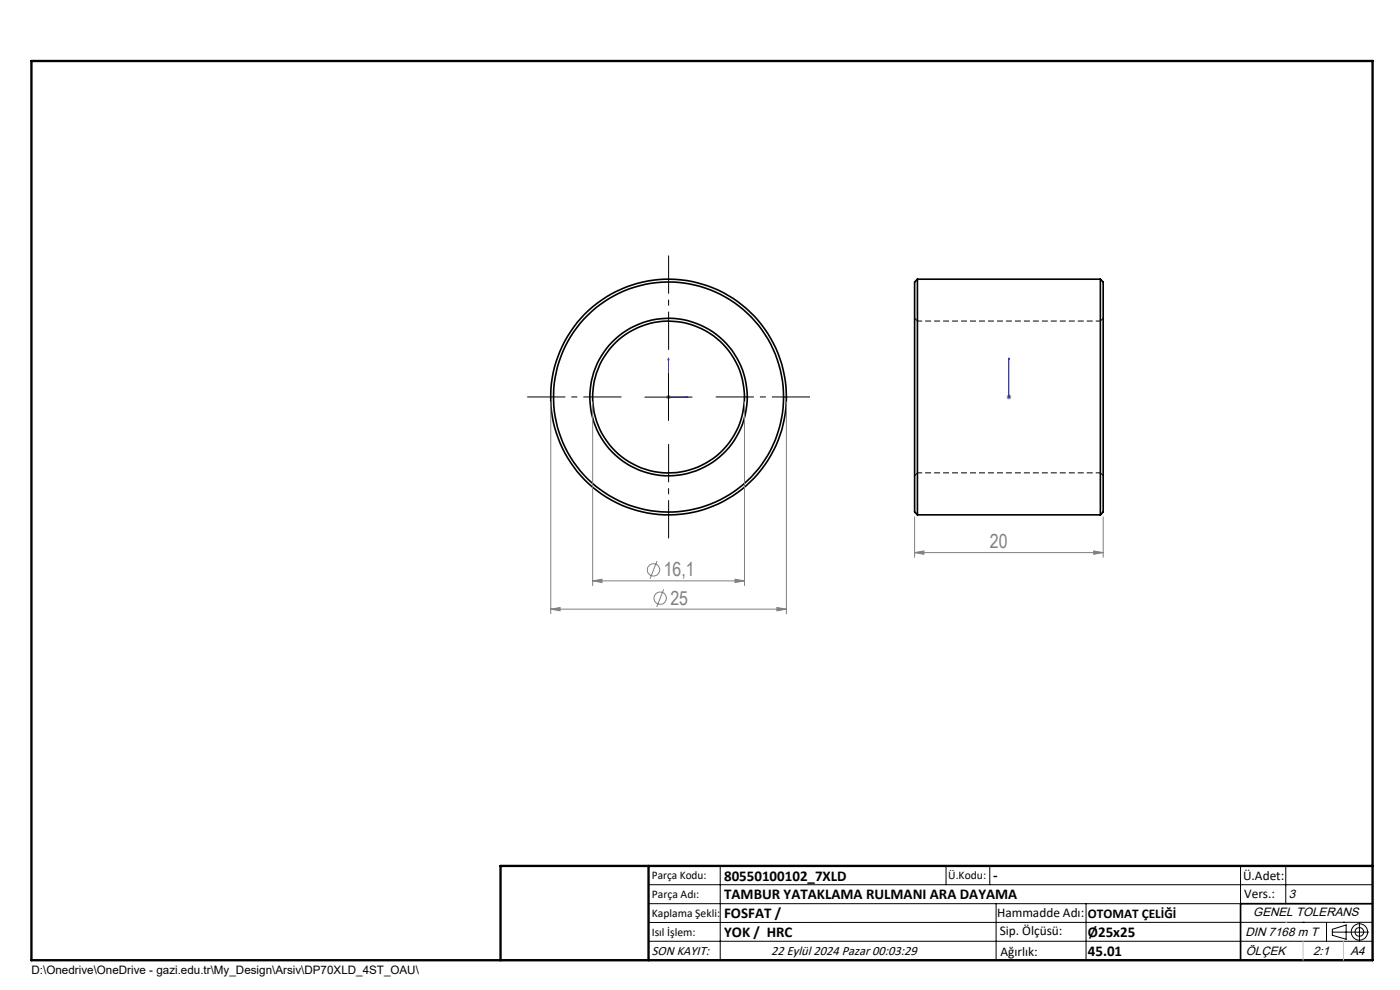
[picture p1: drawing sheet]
<svg xmlns="http://www.w3.org/2000/svg" width="297mm" height="210mm" viewBox="0 0 297 210" stroke-linecap="round" stroke-linejoin="round" font-family="sans-serif">
<g fill="none" stroke="#000" stroke-width=".35">
<path d="M194.6 59.2v50M194.6 59.2l-.6 .6v48.8l.6 .6M194.6 59.2h38.8M233.4 59.2v50M233.4 59.2l.6 .6v48.8l-.6 .6M194.6 109.2h38.8M291.2 191.7h-28v12M106.2 203.7h185"/>
<circle cx="141.8" cy="84.2" r="25"/>
<circle cx="141.8" cy="84.2" r="24.4"/>
<circle cx="141.8" cy="84.2" r="16.7"/>
<circle cx="141.8" cy="84.2" r="16.1"/>
</g>
<path d="M194.6 68.1l-.6-.6M234 67.5l-.6 .6M194 100.9l.6-.6M233.4 100.3l.6 .6" fill="none" stroke="#000" stroke-width=".21" stroke-dasharray="1.3 .6" stroke-dashoffset=".4" stroke-linecap="butt"/>
<path d="M233.4 68.1h-38.8M194.6 100.3h38.8" fill="none" stroke="#000" stroke-width=".21" stroke-dasharray="1.3 .6" stroke-dashoffset=".3" stroke-linecap="butt"/>
<g fill="none" stroke="#808080" stroke-width=".21">
<path d="M116.8 85.2v45M125.7 85.2v39M141.3 84.2h1M141.5 83.9l.7 .7M141.8 83.7v1M142.2 83.9l-.7 .7M157.9 85.2v39M166.8 85.2v45M213.5 84.2h1M213.7 83.9l.7 .7M214 83.7v1M214.4 83.9l-.7 .7"/>
<path d="M139.4 119l-1.5 3.8M194 117.2l2-.3v.7zM194 109.6v8.6M194 117.2h40M232 116.9l2 .3-2 .4zM234 109.6v8.6M116.8 129.2l2-.3v.7zM116.8 129.2h50M125.7 123.2l2-.3v.7zM125.7 123.2h32.2M140.8 125l-1.5 3.8M155.9 122.9l2 .3-2 .4z"/>
<path d="M164.8 128.9l2 .3-2 .4z"/>
<circle cx="138.6" cy="120.9" r="1.31"/>
<circle cx="140" cy="126.9" r="1.31"/>
</g>
<g fill="none" stroke="#000" stroke-width=".21">
<path d="M141.8 79.2v10M136.8 84.2h10M137.6 187.7h153.6M137.6 191.7h153.6M137.6 199.7h153.6M152.8 183.7v20M200.7 183.7v4M210 183.7v4M211.3 191.7v12M230.4 191.7v12M263.2 183.7v20M272.8 183.7v8"/>
<path d="M276.4 195.6h.1M281.4 195.6v4.1M282.6 197.7h7.8M282.6 197.1l3-.9v3l-3-.8zM285 195.6h.1M288.4 195.8v3.8M291.2 195.6l-153.6 .1"/>
<circle cx="288.4" cy="197.7" r="1.74"/>
<circle cx="288.4" cy="197.7" r=".93"/>
</g>
<path d="M141.8 75.9l.1 .4h-.2zM141.8 75.9v8.3h4.2M214 75.9v.4v-.4M214 75.9v8.3M145.6 84.1l.4 .1-.4 .1zM214 84.1v.2zM214 84.2h.1" fill="none" stroke="#00f" stroke-width=".21"/>
<path d="M141.8 74.2v-20M131.8 84.2h-20M141.8 94.2v20M151.8 84.2h20" fill="none" stroke="#000" stroke-width=".21" stroke-dasharray="15.2 1.3 1.3 1.3" stroke-dashoffset="7.1" stroke-linecap="butt"/>
<path d="M6.7 12.9h284.5v190.8h-284.5zM137.6 183.7v20M291.2 183.7h-185v20" fill="none" stroke="#000" stroke-width=".5"/>
<path d="M272.8 195.6h.1M276.4 199.7v4M285 199.7v4" fill="none" stroke="#c0c0c0" stroke-width=".21"/>
<g fill="#00f">
<path d="M145.6 84.1l.4 .1-.4 .1zM141.8 75.9l.1 .4h-.2z"/>
<path d="M214 84.1v.2zM214 75.9v.4z"/>
</g>
<path d="M125.7 123.2l2-.3v.7zM155.9 122.9l2 .3-2 .4zM116.8 129.2l2-.3v.7zM164.8 128.9l2 .3-2 .4zM194 117.2l2-.3v.7zM232 116.9l2 .3-2 .4z" fill="#808080"/>
<g font-size="4.1" fill="#808080">
<text x="210" y="116.3">20</text>
<text x="140.8" y="122.3">16,1</text>
<text x="142.2" y="128.3">25</text>
</g>
<g font-size="3.2">
<text x="153.6" y="186.8">80550100102_7XLD</text>
<text x="153.6" y="190.8">TAMBUR YATAKLAMA RULMANI ARA DAYAMA</text>
<text x="210.7" y="186.6">-</text>
<text x="153.6" y="194.8">FOSFAT /</text>
<text x="153.6" y="198.8">YOK / HRC</text>
<text x="230.8" y="198.7">Ø25x25</text>
<text x="230.8" y="202.8">45.01</text>
</g>
<g font-size="2.8">
<text x="263.7" y="186.7">Ü.Adet:</text>
<text x="263.9" y="190.5">Vers.:</text>
<text x="211.5" y="194.5">Hammadde Adı:</text>
<text x="230.8" y="194.7">OTOMAT ÇELİĞİ</text>
<text x="138.3" y="202.6">SON KAYIT:</text>
<text x="163.6" y="202.6">22 Eylül 2024 Pazar 00:03:29</text>
<text x="212.1" y="198.4">Sip. Ölçüsü:</text>
<text x="212.2" y="202.7">Ağırlık:</text>
</g>
<g font-size="2.6">
<text x="273.4" y="190.4">3</text>
<text x="265.9" y="194.4">GENEL TOLERANS</text>
<text x="264.2" y="198.5">DIN 7168 m T</text>
<text x="264.3" y="202.6">ÖLÇEK</text>
<text x="278.5" y="202.6">2:1</text>
<text x="286.5" y="202.6">A4</text>
</g>
<g font-size="2.5">
<text x="138.3" y="186.4">Parça Kodu:</text>
<text x="138.3" y="190.5">Parça Adı:</text>
<text x="201.2" y="186.5">Ü.Kodu:</text>
<text x="138.3" y="194.5">Kaplama Şekli:</text>
<text x="138.3" y="198.6">Isıl İşlem:</text>
<text x="6.7" y="206.7">D:\Onedrive\OneDrive - gazi.edu.tr\My_Design\Arsiv\DP70XLD_4ST_OAU\</text>
</g>
</svg>
